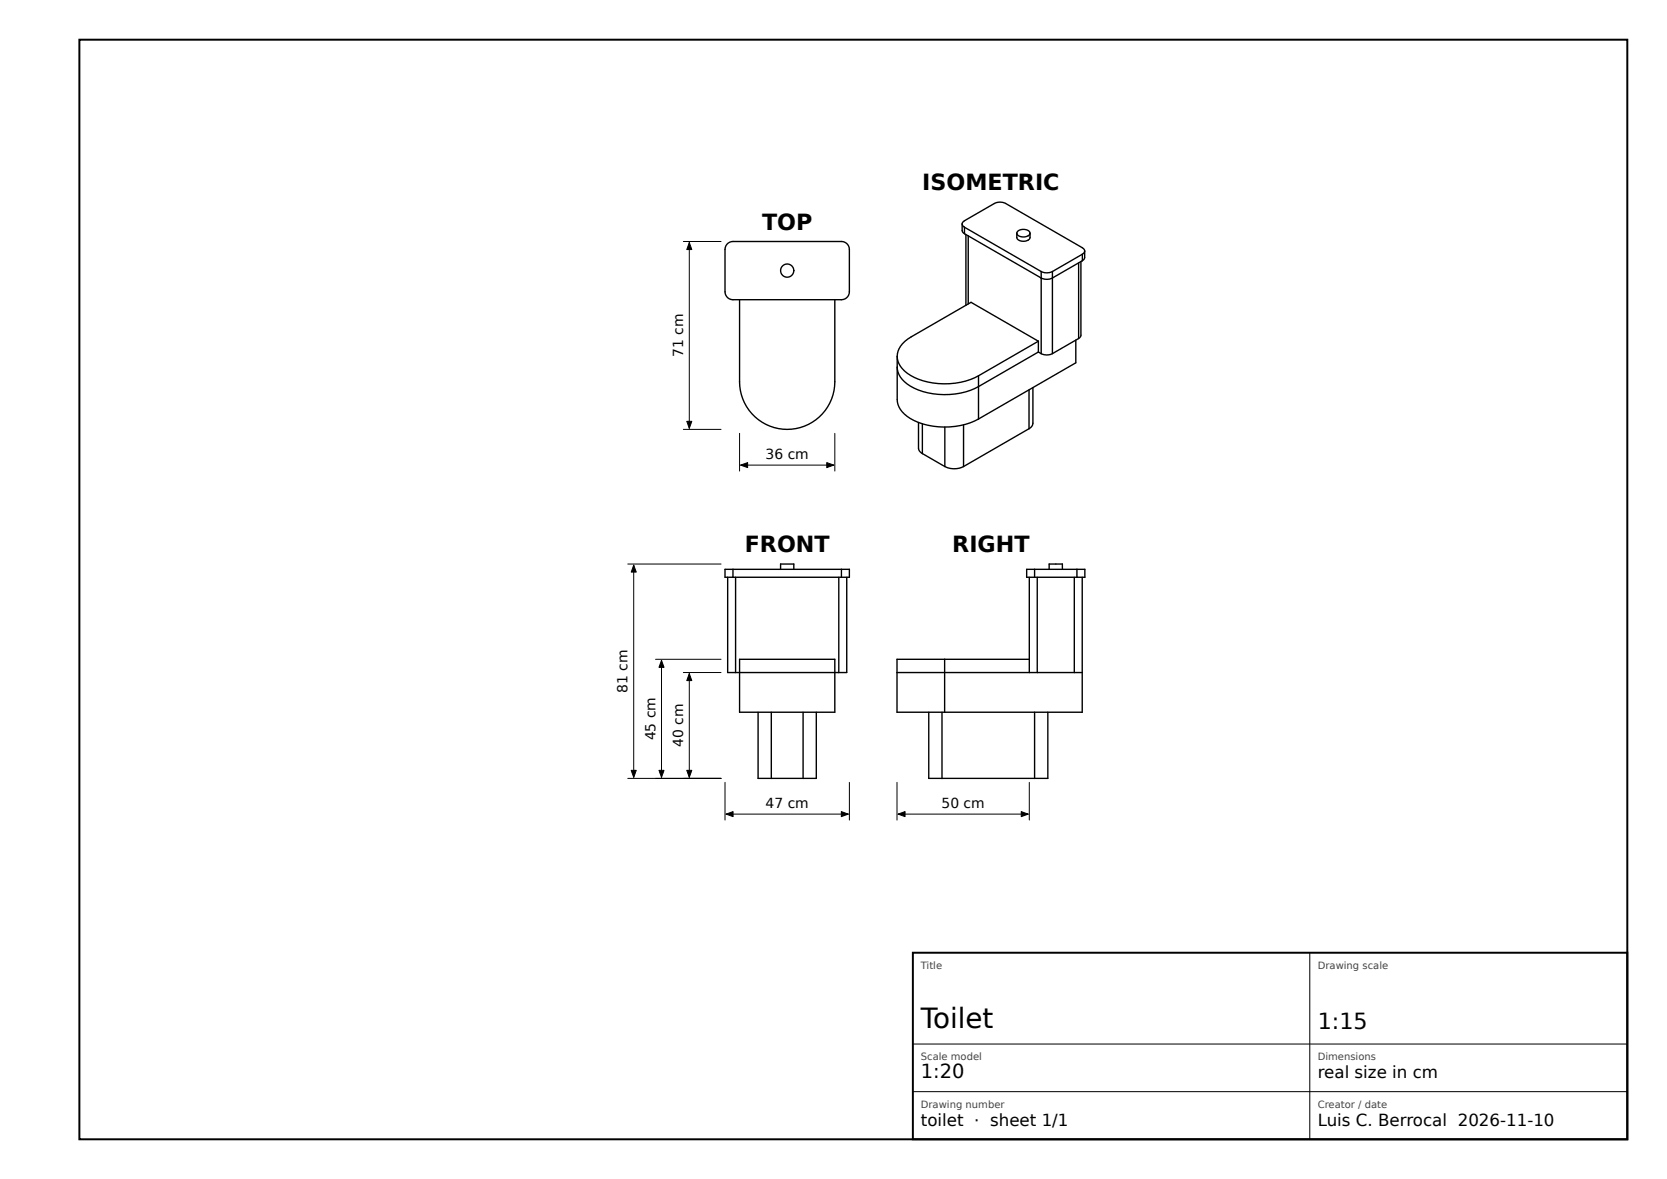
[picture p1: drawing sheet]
<svg xmlns="http://www.w3.org/2000/svg" width="420mm" height="297mm" viewBox="0 0 420 297" stroke-linecap="round" stroke-linejoin="round" font-family="sans-serif">
<path d="M20 10h390v277h-390zM230 240h180v47h-180z" fill="none" stroke="#000" stroke-width=".5"/>
<g fill="none" stroke="#000" stroke-width=".25">
<path d="M172.2 60.8h9.5M173.7 61.1v46.8M172.2 108.2h9.5M186.3 109.2v9.5M186.6 117.2h23.5M210.3 109.2v9.5M158.2 142.1h23.5M159.7 142.3v53.5M165.2 166.1h16.5M166.7 166.3v29.5M172.2 169.4h9.5M173.7 169.7v26.1"/>
<path d="M158.2 196.1h23.5M182.7 197.1v9.5M214 197.1v9.5M226 197.1v9.5M259.3 197.1v9.5M182.9 205.1h30.8M226.3 205.1h32.8M330 240v47M230 275h180M230 263h180"/>
</g>
<g fill="none" stroke="#000" stroke-width=".35">
<path d="M242.4 56.4l.1 1.9 .5 .6M242.4 56.4l.6-.8 7.5-4.3 1-.4 1.1 .1 .8 .3 19.3 11.1 .6 .8M242.4 56.4l.2 .5 .4 .3M243 58.9l19.3 11.1 1 .3 1.7-.2 7.7-4.4M243 57.2l19.3 11.2M243 57.2v1.7M243.4 59.1v17.8M243.9 59.4v17.2M256.2 58.7v1.1a1.92 1.92 0 0 0 3.3 0v-1.1M256.2 58.7a1.92 1.92 0 0 0 3.3 0M256.2 58.7a1.92 1.92 0 0 1 3.3 0M183.4 61.3l1.3-.5h27.3a2 2 0 0 1 2 2v10.7a2 2 0 0 1-2 2h-27.3a2 2 0 0 1-2-2v-10.7a2 2 0 0 1 .7-1.5z"/>
<path d="M186.3 75.5v20.7a12 12 0 0 0 12 12 12 12 0 0 0 12-12v-20.7M262.3 68.4l1.5 .3 1.4-.3M262.3 68.4v20.7M265.2 68.4v20.7M271.8 66.2v19.1M272.3 65.9v18.6l-.5 .8M272.7 64v1.7M272.7 64l-7.5 4.4M273.3 63.2l-.1 1.9-.5 .6M273.3 63.2l-.2 .5-.4 .3M226 89.8v10.9a6.2 6.2 0 0 0 4.3 5.2 18.9 18.9 0 0 0 16.2-.3M226 89.8a6.2 6.2 0 0 0 4.3 5.2 18.9 18.9 0 0 0 16.2-.3"/>
<path d="M246.5 94.7v10.9M259.3 98.2v9.8M260.2 97.6v9a1.67 1.67 0 0 1-.9 1.4M261.6 88.7l-15.1 8.7a18.4 18.4 0 0 1-17.9-.7 5.5 5.5 0 0 1-2.6-4.2M261.6 86l-17-9.8-15 8.7a6 6 0 0 0-3.6 4.9M261.6 86v2.7M261.6 86l-15.1 8.7M261.6 88.7l.7 .4M262.3 89.1l1.4 .3 1.5-.3M271 85.7v5.7l-24.5 14.2M271.8 85.3l-6.6 3.8M231.4 106.4v6.5l.2 .6 .8 .8"/>
<path d="M232.4 114.3l5.6 3.2M232.4 106.8v7.5M238 117.5a5.2 5.2 0 0 0 4.8 0M238 107.6v9.9M242.8 107v10.5M259.3 108l-16.5 9.5M183.3 145.4v24h2M184.7 143.4h-2v2h2M184.7 145.4h27.3M184.7 143.4h27.3M184.7 143.4v2M185.3 145.4v24"/>
<path d="M196.7 143.4v-1.3h3.3v1.3M211.3 145.4v24M212 143.4h2v2h-2M212 143.4v2M213.3 145.4v24h-2M259.3 145.4v24M260.7 143.4h-2v2h2M260.7 145.4h10.6M260.7 143.4h10.6M260.7 143.4v2M261.3 145.4v24M264.3 143.4v-1.3h3.4v1.3"/>
<path d="M270.7 145.4v24M271.3 143.4h2v2h-2M271.3 143.4v2M272.7 145.4v34h-34.7M185.3 169.4h26M186.3 166.1h24v13.3h-24zM191 179.4v16.7h3.3M194.3 179.4v16.7M202.3 179.4v16.7M205.7 179.4v16.7h-3.4M226 169.4h33.3M234 179.4v16.7h3.3"/>
<path d="M237.3 179.4v16.7M238 166.1h-12v13.3h12M238 166.1v13.3M238 166.1h21.3M259.3 169.4h2M260.7 179.4v16.7M261.3 169.4h9.4M264 179.4v16.7h-3.3M270.7 169.4h2M194.3 196.1h8M237.3 196.1h23.4"/>
<circle cx="198.3" cy="68.2" r="1.67"/>
</g>
<g fill="#000" stroke="#000" stroke-width=".25">
<path d="M173.7 61.1l.6 1.8h-1.3zM173 106.1h1.3l-.6 1.8zM186.6 117.2l1.8-.7v1.3zM208.3 116.5l1.8 .7-1.8 .6zM159.7 142.3l.6 1.8h-1.3zM166.7 166.3l.6 1.8h-1.3zM173.7 169.7l.6 1.7h-1.3zM159 194.1h1.3l-.6 1.7zM166 194.1h1.3l-.6 1.7zM173 194.1h1.3l-.6 1.7zM182.9 205.1l1.8-.7v1.3zM212 204.4l1.7 .7-1.7 .6z"/>
<path d="M226.3 205.1l1.7-.7v1.3zM257.3 204.4l1.8 .7-1.8 .6z"/>
</g>
<text font-size="7" x="232" y="259">Toilet</text>
<g font-size="5.6">
<text x="232.4" y="48">ISOMETRIC</text>
<text x="192" y="57.9">TOP</text>
<text x="187.6" y="139.1">FRONT</text>
<text x="239.9" y="139.1">RIGHT</text>
<text x="332" y="259.3">1:15</text>
</g>
<text font-size="4.9" x="232" y="271.5">1:20</text>
<g font-size="4.2">
<text x="332" y="271.6">real size in cm</text>
<text x="232" y="283.6">toilet · sheet 1/1</text>
<text x="332" y="283.6">Luis C. Berrocal 2026-11-10</text>
</g>
<g font-size="3.5">
<text x="172.1" y="89.9" transform="rotate(-90 172.1 89.9)">71 cm</text>
<text x="192.9" y="115.6">36 cm</text>
<text x="158.1" y="174.5" transform="rotate(-90 158.1 174.5)">81 cm</text>
<text x="165.1" y="186.5" transform="rotate(-90 165.1 186.5)">45 cm</text>
<text x="172.1" y="188.2" transform="rotate(-90 172.1 188.2)">40 cm</text>
<text x="192.9" y="203.6">47 cm</text>
<text x="237.2" y="203.6">50 cm</text>
</g>
<g font-size="2.5" fill="#444">
<text x="232" y="244.1">Title</text>
<text x="332" y="244.1">Drawing scale</text>
<text x="232" y="267.1">Scale model</text>
<text x="332" y="267.1">Dimensions</text>
<text x="232" y="279.1">Drawing number</text>
<text x="332" y="279.1">Creator / date</text>
</g>
</svg>
